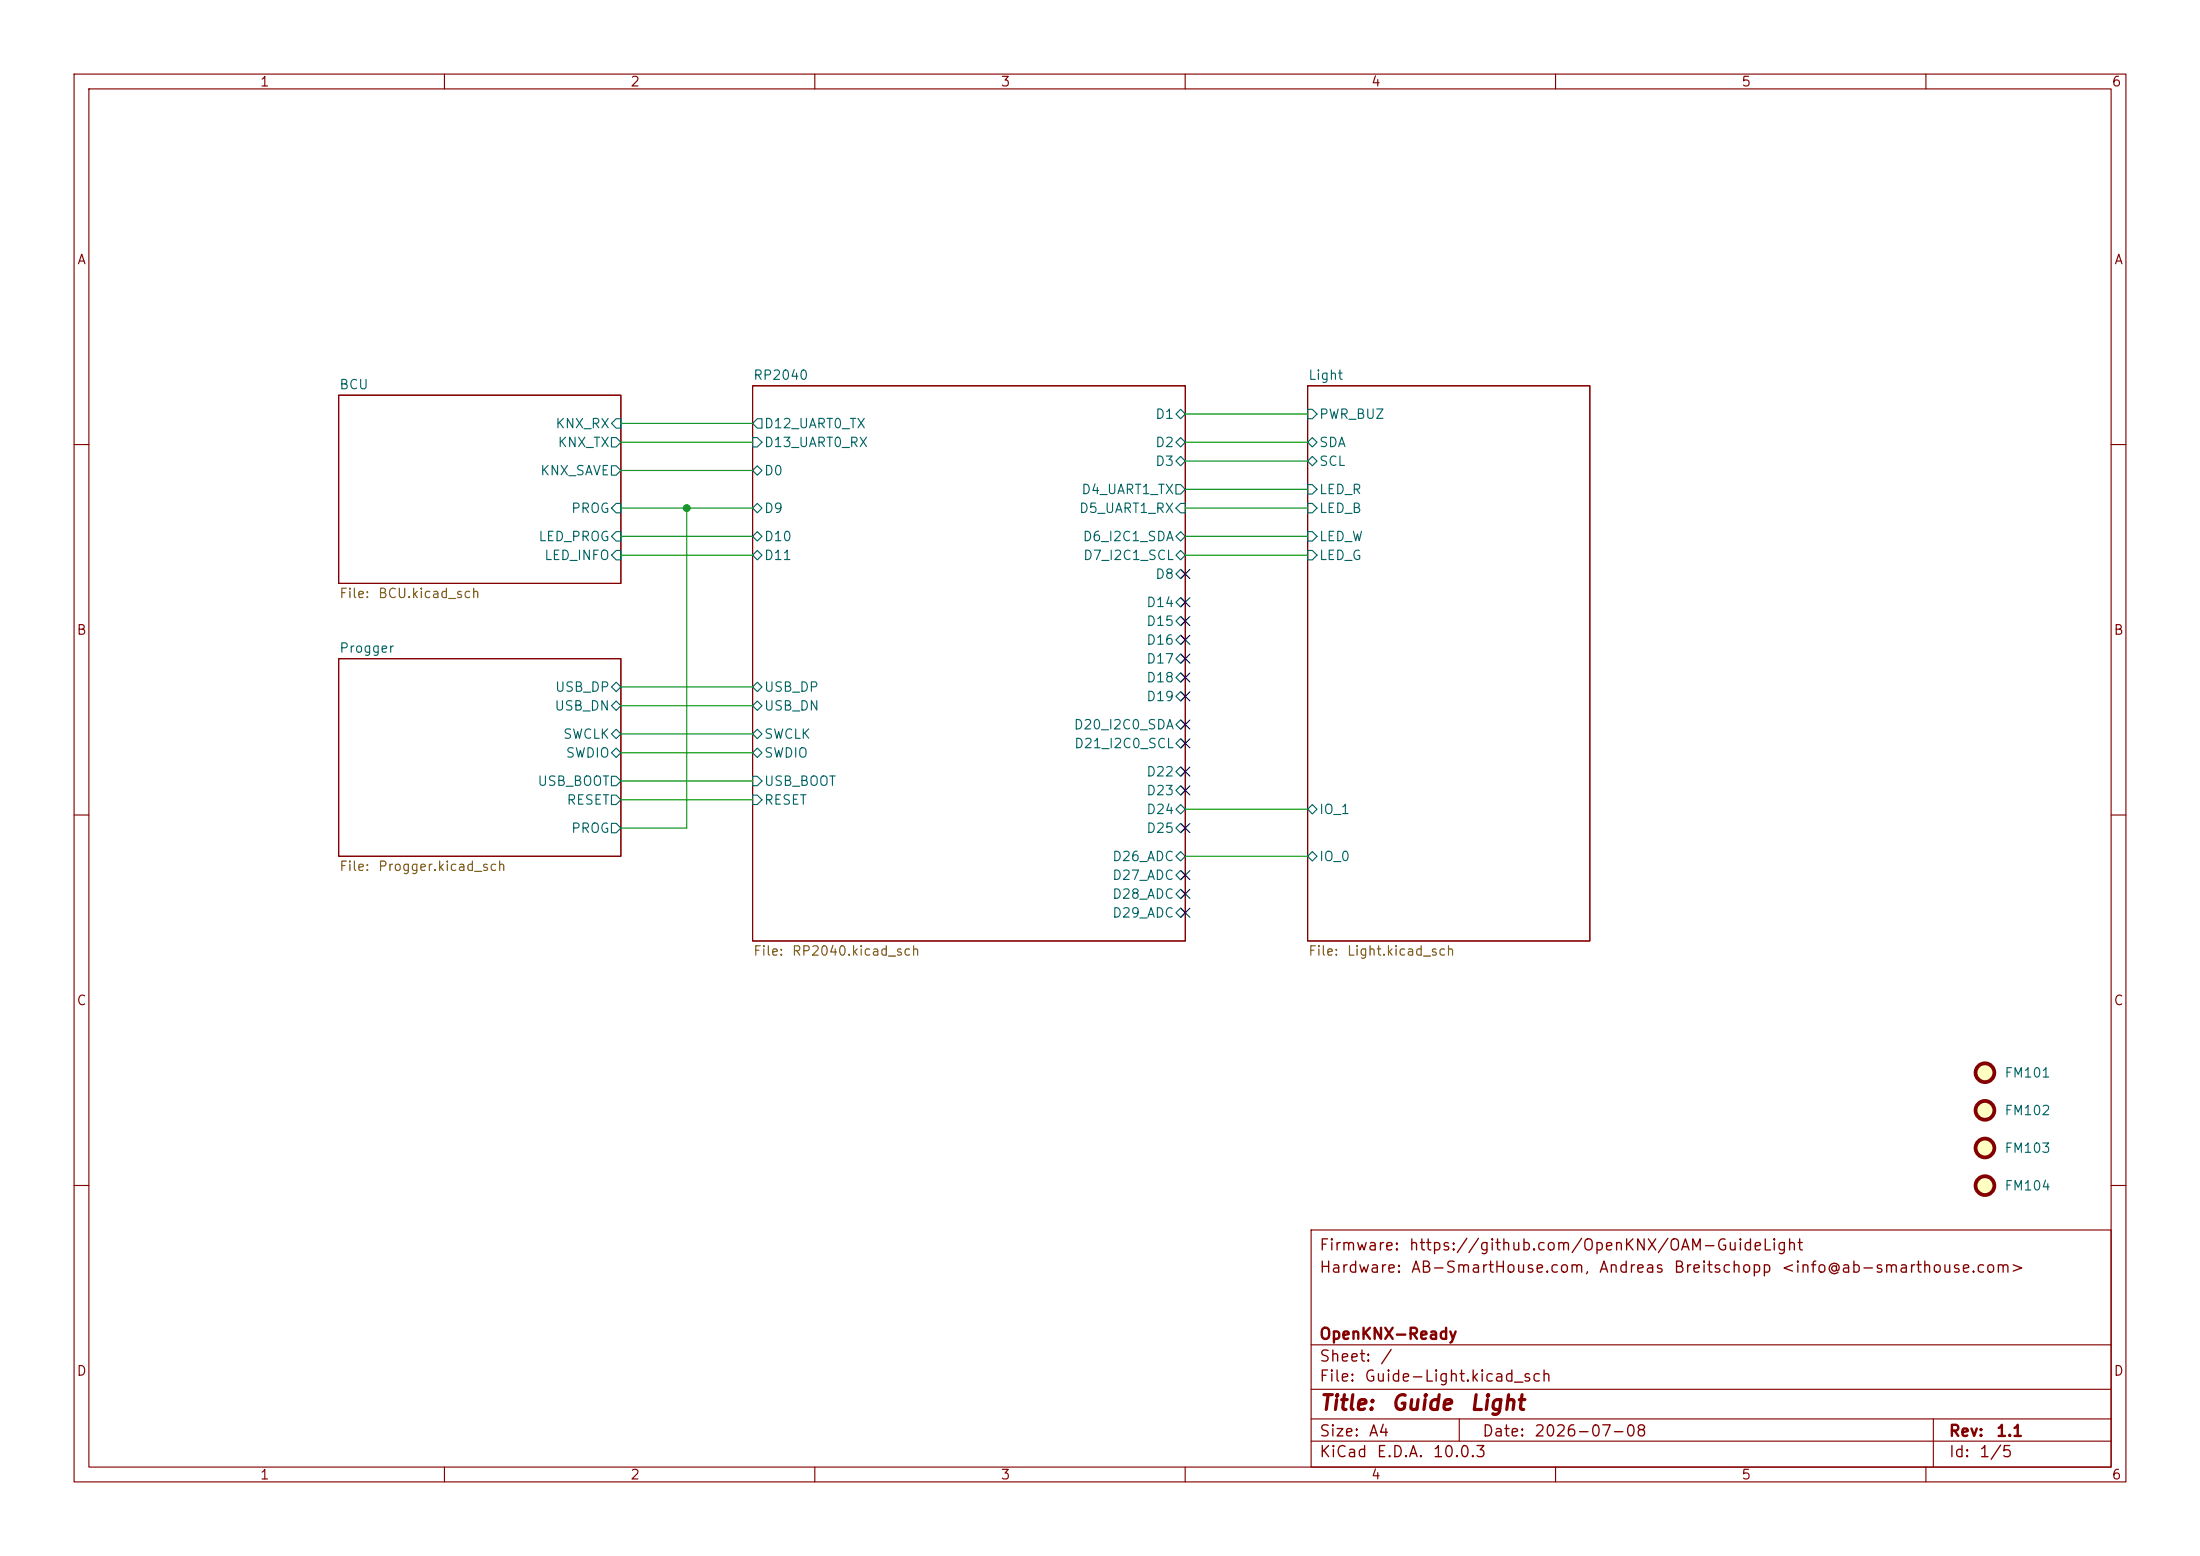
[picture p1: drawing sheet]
<svg xmlns="http://www.w3.org/2000/svg" width="297mm" height="210mm" viewBox="0 0 297 210" stroke-linecap="round" stroke-linejoin="round" font-family="sans-serif">
<g fill="none" stroke="#840000" stroke-width=".15">
<path d="M10 10h277v190h-277zM12 12h273v186h-273zM60 10v2M110 10v2M160 10v2M210 10v2M260 10v2M45.7 53.3h38.1v25.4h-38.1zM101.6 52.1h58.4v74.9h-58.4zM176.5 52.1h38.1v74.9h-38.1zM10 60h2M285 60h2"/>
<path d="M45.7 88.9h38.1v26.7h-38.1zM10 110h2M285 110h2M10 160h2M177 166h108v32h-108zM285 160h2M60 198v2M110 198v2M160 198v2M177 194.5h108M177 191.5h108M177 187.5h108"/>
<path d="M177 181.5h108M197 191.5v3M210 198v2M260 198v2M261 191.5v6.5"/>
</g>
<g fill="none" stroke="#006464" stroke-width=".15">
<path d="M82.5 59.1h.7l.6 .6-.6 .6h-.7zM83.2 56.5h.6v1.3h-.6l-.7-.6zM101.6 59.1h.6l.7 .6-.7 .6h-.6zM102.2 56.5h.7v1.3h-.7l-.6-.6zM158.7 55.9l.7-.7 .6 .7-.6 .6zM158.7 59.7l.7-.6 .6 .6-.6 .6zM176.5 59.7l.7-.6 .6 .6-.6 .6zM176.5 55.2h.7l.6 .7-.6 .6h-.7zM82.5 62.9h.7l.6 .6-.6 .6h-.7zM83.2 71.8h.6v1.2h-.6l-.7-.6zM83.2 74.3h.6v1.3h-.6l-.7-.7zM83.2 67.9h.6v1.3h-.6l-.7-.6z"/>
<path d="M101.6 72.4l.6-.6 .7 .6-.7 .6zM101.6 68.6l.6-.7 .7 .7-.7 .6zM102.2 62.9l.7 .6-.7 .6-.6-.6zM102.2 74.3l.7 .6-.7 .7-.6-.7zM158.7 77.5l.7-.7 .6 .7-.6 .6zM158.7 62.2l.7-.6 .6 .6-.6 .7zM158.7 65.4h.7l.6 .6-.6 .7h-.7zM159.4 74.3l.6 .6-.6 .7-.7-.7zM159.4 71.8l.6 .6-.6 .6-.7-.6zM159.4 67.9h.6v1.3h-.6l-.7-.6zM176.5 62.2l.7-.6 .6 .6-.6 .7zM176.5 67.9h.7l.6 .7-.6 .6h-.7z"/>
<path d="M176.5 74.3h.7l.6 .6-.6 .7h-.7zM176.5 65.4h.7l.6 .6-.6 .7h-.7zM176.5 71.8h.7l.6 .6-.6 .6h-.7zM82.5 95.3l.7-.7 .6 .7-.6 .6zM82.5 92.7l.7-.6 .6 .6-.6 .6zM82.5 99.1l.7-.7 .6 .7-.6 .6zM101.6 92.7l.6-.6 .7 .6-.7 .6zM101.6 95.3l.6-.7 .7 .7-.7 .6zM101.6 99.1l.6-.7 .7 .7-.7 .6zM158.7 97.8l.7-.6 .6 .6-.6 .6zM158.7 94l.7-.7 .6 .7-.6 .6zM158.7 91.4l.7-.6 .6 .6-.6 .7z"/>
<path d="M158.7 86.4l.7-.7 .6 .7-.6 .6zM158.7 81.3l.7-.7 .6 .7-.6 .6zM158.7 83.8l.7-.6 .6 .6-.6 .7zM159.4 88.3l.6 .6-.6 .6-.7-.6zM82.5 107.3h.7l.6 .7-.6 .6h-.7zM82.5 111.1h.7l.6 .7-.6 .6h-.7zM82.5 104.8h.7l.6 .6-.6 .6h-.7zM83.2 101l.6 .6-.6 .6-.7-.6zM101.6 107.3h.6l.7 .7-.7 .6h-.6zM101.6 101.6l.6-.6 .7 .6-.7 .6zM101.6 104.8h.6l.7 .6-.7 .6h-.6zM158.7 106.7l.7-.7 .6 .7-.6 .6z"/>
<path d="M158.7 104.1l.7-.6 .6 .6-.6 .7zM158.7 100.3l.7-.6 .6 .6-.6 .7zM158.7 111.8l.7-.7 .6 .7-.6 .6zM158.7 109.2l.7-.6 .6 .6-.6 .7zM158.7 115.6l.7-.7 .6 .7-.6 .6zM159.4 117.5l.6 .6-.6 .6-.7-.6zM176.5 115.6l.7-.7 .6 .7-.6 .6zM176.5 109.2l.7-.6 .6 .6-.6 .7zM158.7 123.2l.7-.6 .6 .6-.6 .6zM158.7 120.7l.7-.7 .6 .7-.6 .6z"/>
</g>
<g fill="#ffffc2" stroke="#ffffc2" stroke-width=".14">
<circle cx="268" cy="154.9" r="1.27"/>
<circle cx="268" cy="160" r="1.27"/>
<circle cx="268" cy="144.8" r="1.27"/>
<circle cx="268" cy="149.9" r="1.27"/>
</g>
<g fill="none" stroke="#840000" stroke-width=".51">
<circle cx="268" cy="154.9" r="1.27"/>
<circle cx="268" cy="144.8" r="1.27"/>
<circle cx="268" cy="149.9" r="1.27"/>
<circle cx="268" cy="160" r="1.27"/>
</g>
<g fill="none" stroke="#009600" stroke-width=".15">
<path d="M83.8 59.7h17.8M83.8 57.2h17.8M160 55.9h16.5M160 59.7h16.5M83.8 72.4h17.8M83.8 74.9h17.8M83.8 68.6h17.8M83.8 63.5h17.8M92.7 68.6v43.2h-8.9M160 66h16.5M160 72.4h16.5M160 74.9h16.5"/>
<path d="M160 62.2h16.5M160 68.6h16.5M83.8 99.1h17.8M83.8 95.3h17.8M83.8 92.7h17.8M83.8 101.6h17.8M83.8 108h17.8M83.8 105.4h17.8M160 115.6h16.5M160 109.2h16.5"/>
</g>
<g fill="none" stroke="#000084" stroke-width=".15">
<path d="M159.4 76.9l1.2 1.2M160.6 76.9l-1.2 1.2M159.4 83.2l1.2 1.2M159.4 85.8l1.2 1.2M159.4 80.7l1.2 1.2M159.4 99.7l1.2 1.2M159.4 88.3l1.2 1.2M159.4 93.4l1.2 1.2M159.4 97.2l1.2 1.2M159.4 90.8l1.2 1.2M160.6 83.2l-1.2 1.2M160.6 85.8l-1.2 1.2"/>
<path d="M160.6 80.7l-1.2 1.2M160.6 99.7l-1.2 1.2M160.6 88.3l-1.2 1.2M160.6 93.4l-1.2 1.2M160.6 97.2l-1.2 1.2M160.6 90.8l-1.2 1.2M159.4 103.5l1.2 1.2M159.4 106.1l1.2 1.2M159.4 111.2l1.2 1.2M159.4 117.5l1.2 1.2M160.6 103.5l-1.2 1.2M160.6 106.1l-1.2 1.2"/>
<path d="M160.6 111.2l-1.2 1.2M160.6 117.5l-1.2 1.2M159.4 120l1.2 1.3M159.4 122.6l1.2 1.2M160.6 120l-1.2 1.3M160.6 122.6l-1.2 1.2"/>
</g>
<circle cx="92.7" cy="68.6" r=".46" fill="#009600" stroke="#009600" stroke-width=".14"/>
<g font-size="2" fill="#840000">
<text x="178" y="190.8">Title:</text>
<text x="187.7" y="190.8">Guide</text>
<text x="198.3" y="190.8">Light</text>
</g>
<g font-size="1.5" fill="#840000">
<text x="178" y="172.2">Hardware:</text>
<text x="178" y="169.2">Firmware:</text>
<text x="190.1" y="169.2">https://github.com/OpenKNX/OAM-GuideLight</text>
<text x="190.4" y="172.2">AB-SmartHouse.com,</text>
<text x="215.7" y="172.2">Andreas</text>
<text x="225.8" y="172.2">Breitschopp</text>
<text x="240.3" y="172.2">&lt;info@ab-smarthouse.com&gt;</text>
<text x="178" y="184.2">Sheet:</text>
<text x="178" y="181.2">OpenKNX-Ready</text>
<text x="186.2" y="184.2">/</text>
<text x="178" y="186.9">File:</text>
<text x="184.1" y="186.9">Guide-Light.kicad_sch</text>
<text x="178" y="197.1">KiCad</text>
<text x="178" y="194.3">Size:</text>
<text x="184.7" y="194.3">A4</text>
<text x="185.7" y="197.1">E.D.A.</text>
<text x="193.3" y="197.1">10.0.3</text>
<text x="200" y="194.3">Date:</text>
<text x="207" y="194.3">2026-07-08</text>
<text x="263" y="194.3">Rev:</text>
<text x="263" y="197.1">Id:</text>
<text x="267.1" y="197.1">1/5</text>
<text x="269.4" y="194.3">1.1</text>
</g>
<g font-size="1.3" fill="#840000">
<text x="35" y="12">1</text>
<text x="85" y="12">2</text>
<text x="135" y="12">3</text>
<text x="185" y="12">4</text>
<text x="235" y="12">5</text>
<text x="285" y="12">6</text>
<text x="10.3" y="36">A</text>
<text x="285.3" y="36">A</text>
<text x="10.3" y="86">B</text>
<text x="285.3" y="86">B</text>
<text x="10.3" y="136">C</text>
<text x="285.3" y="136">C</text>
<text x="10.3" y="186">D</text>
<text x="285.3" y="186">D</text>
<text x="35" y="200">1</text>
<text x="85" y="200">2</text>
<text x="135" y="200">3</text>
<text x="185" y="200">4</text>
<text x="235" y="200">5</text>
<text x="285" y="200">6</text>
</g>
<g font-size="1.3" fill="#006464">
<text x="45.7" y="52.9">BCU</text>
<text x="101.6" y="51.6">RP2040</text>
<text x="176.5" y="51.6">Light</text>
<text x="74.9" y="58.1">KNX_RX</text>
<text x="103.1" y="58.1">D12_UART0_TX</text>
<text x="155.9" y="56.9">D1</text>
<text x="178" y="56.9">PWR_BUZ</text>
<text x="72.8" y="64.5">KNX_SAVE</text>
<text x="75.2" y="60.7">KNX_TX</text>
<text x="103.1" y="64.5">D0</text>
<text x="103.1" y="60.7">D13_UART0_RX</text>
<text x="155.9" y="63.2">D3</text>
<text x="155.9" y="60.7">D2</text>
<text x="178" y="63.2">SCL</text>
<text x="178" y="60.7">SDA</text>
<text x="77" y="69.6">PROG</text>
<text x="103.1" y="69.6">D9</text>
<text x="145.6" y="69.6">D5_UART1_RX</text>
<text x="145.9" y="67">D4_UART1_TX</text>
<text x="178" y="69.6">LED_B</text>
<text x="178" y="67">LED_R</text>
<text x="72.6" y="73.4">LED_PROG</text>
<text x="73.4" y="75.9">LED_INFO</text>
<text x="103.1" y="73.4">D10</text>
<text x="103.1" y="75.9">D11</text>
<text x="146.1" y="73.4">D6_I2C1_SDA</text>
<text x="146.1" y="75.9">D7_I2C1_SCL</text>
<text x="178" y="75.9">LED_G</text>
<text x="178" y="73.4">LED_W</text>
<text x="154.7" y="82.3">D14</text>
<text x="155.9" y="78.4">D8</text>
<text x="45.7" y="88.4">Progger</text>
<text x="154.7" y="89.9">D17</text>
<text x="154.7" y="87.3">D16</text>
<text x="154.7" y="84.8">D15</text>
<text x="74.8" y="93.7">USB_DP</text>
<text x="103.1" y="93.7">USB_DP</text>
<text x="154.7" y="95">D19</text>
<text x="154.7" y="92.4">D18</text>
<text x="74.8" y="96.2">USB_DN</text>
<text x="75.9" y="100">SWCLK</text>
<text x="103.1" y="96.2">USB_DN</text>
<text x="103.1" y="100">SWCLK</text>
<text x="144.9" y="98.8">D20_I2C0_SDA</text>
<text x="144.9" y="101.3">D21_I2C0_SCL</text>
<text x="72.5" y="106.4">USB_BOOT</text>
<text x="76.3" y="102.6">SWDIO</text>
<text x="103.1" y="102.6">SWDIO</text>
<text x="103.1" y="106.4">USB_BOOT</text>
<text x="154.7" y="107.7">D23</text>
<text x="154.7" y="105.1">D22</text>
<text x="76.4" y="108.9">RESET</text>
<text x="77" y="112.7">PROG</text>
<text x="103.1" y="108.9">RESET</text>
<text x="154.7" y="112.7">D25</text>
<text x="154.7" y="110.2">D24</text>
<text x="178" y="110.2">IO_1</text>
<text x="150.1" y="119.1">D27_ADC</text>
<text x="150.1" y="116.5">D26_ADC</text>
<text x="178" y="116.5">IO_0</text>
<text x="150.1" y="124.2">D29_ADC</text>
<text x="150.1" y="121.6">D28_ADC</text>
<text x="270.5" y="145.8">FM101</text>
<text x="270.5" y="155.9">FM103</text>
<text x="270.5" y="150.8">FM102</text>
<text x="270.5" y="161">FM104</text>
</g>
<g font-size="1.3" fill="#725600">
<text x="45.7" y="81">File:</text>
<text x="50.9" y="81">BCU.kicad_sch</text>
<text x="45.7" y="117.9">File:</text>
<text x="50.9" y="117.9">Progger.kicad_sch</text>
<text x="101.6" y="129.3">File:</text>
<text x="106.8" y="129.3">RP2040.kicad_sch</text>
<text x="176.5" y="129.3">File:</text>
<text x="181.8" y="129.3">Light.kicad_sch</text>
</g>
</svg>
